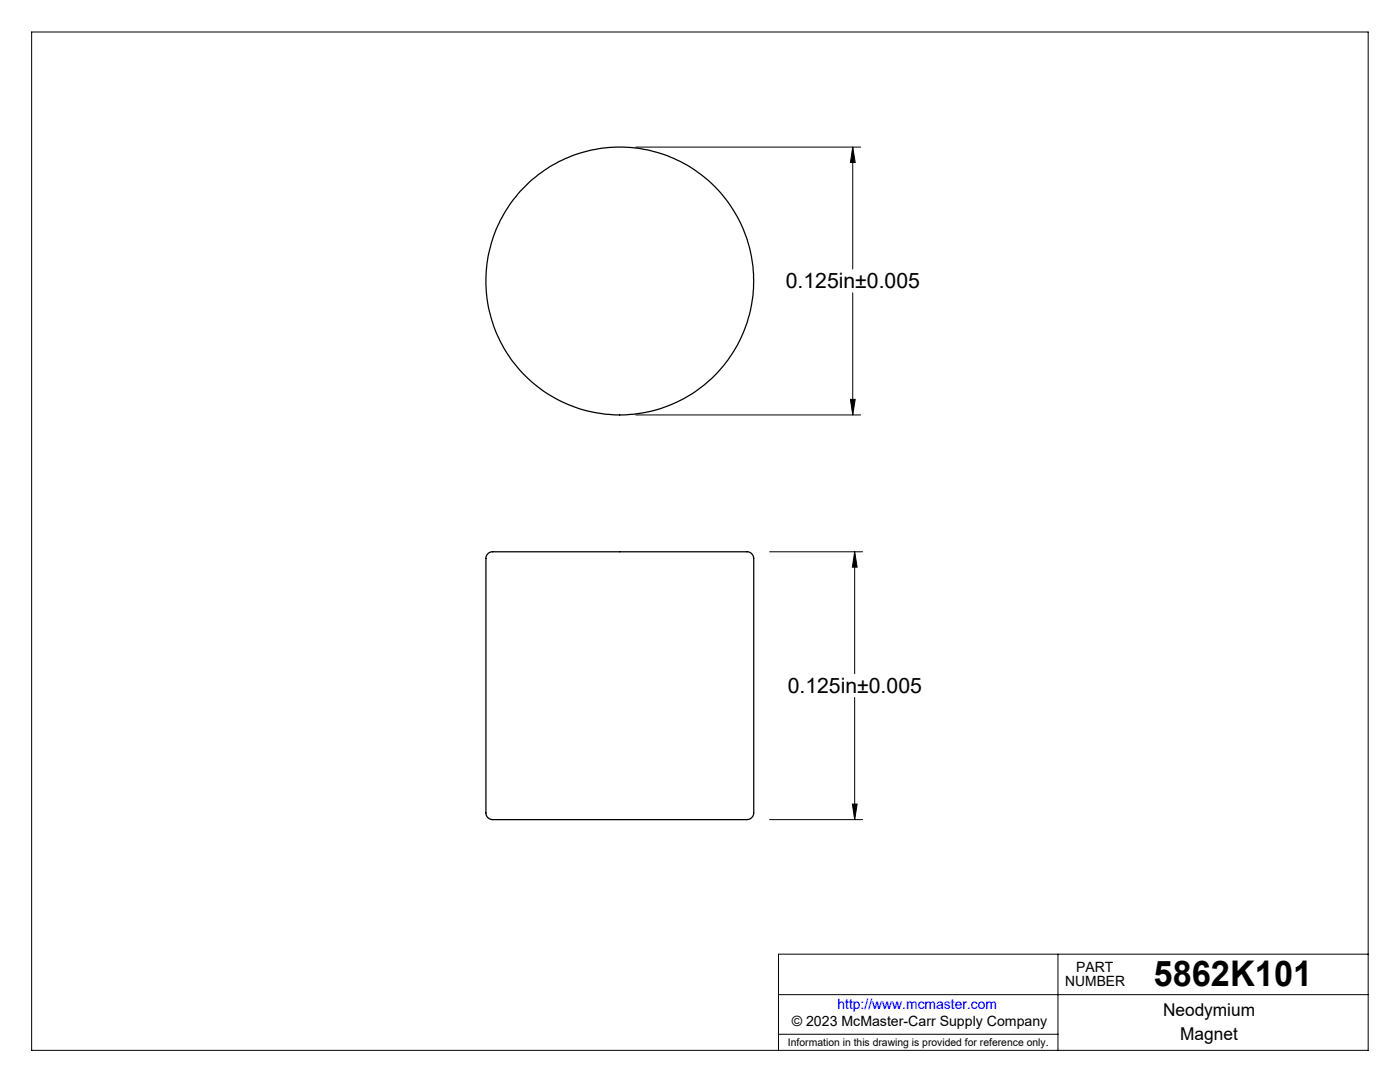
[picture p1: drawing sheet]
<svg xmlns="http://www.w3.org/2000/svg" width="279mm" height="216mm" viewBox="0 0 279 216" stroke-linecap="round" stroke-linejoin="round" font-family="sans-serif">
<g fill="none" stroke="#000" stroke-width=".2">
<path d="M6.3 6.4h266.7v203.2h-266.7zM126.9 29.4h44.9M170.2 29.4v24.3M170.2 29.4l.5 3h-1zM170.2 58.4v24.4M169.7 79.7h1l-.5 3.1zM126.9 82.8h44.9M153.6 110.1h18.6M170.6 110.1v24.3M170.6 110.1l.5 3.1h-1zM170.6 139.2v24.3M153.6 163.5h18.6"/>
<path d="M170.1 160.4h1l-.5 3.1zM155.4 198.5h117.6M211.1 190.4v19.2M273 190.4h-117.6v19.2M155.4 206.4h55.7"/>
</g>
<path d="M170.6 110.1l.5 3.1h-1zM170.1 160.4h1l-.5 3.1zM170.2 29.4l.5 3h-1zM169.7 79.7h1l-.5 3.1z" fill="#000"/>
<g fill="none" stroke="#000" stroke-width=".25">
<path d="M97.4 110.4l.7-.3h51.1a1.4 1.4 0 0 1 1.2 1.3v50.8a1.52 1.52 0 0 1-2 1.3h-50.1a1.39 1.39 0 0 1-1.3-1.3v-51z"/>
<circle cx="123.7" cy="56.1" r="26.7"/>
</g>
<text font-size="7.1" x="230.2" y="196.8">5862K101</text>
<g font-size="4.2">
<text x="156.8" y="57.5">0.125in±0.005</text>
<text x="157.2" y="138.2">0.125in±0.005</text>
</g>
<g font-size="3.5">
<text x="232.1" y="202.8">Neodymium</text>
<text x="235.5" y="207.5">Magnet</text>
</g>
<g font-size="2.8">
<text x="212.6" y="196.8">NUMBER</text>
<text x="214.8" y="194">PART</text>
<text x="158" y="204.8">© 2023 McMaster-Carr Supply Company</text>
</g>
<text font-size="2.8" fill="#00f" x="167.1" y="201.4">http://www.mcmaster.com</text>
<text font-size="2.1" x="157.3" y="208.6">Information in this drawing is provided for reference only.</text>
</svg>
